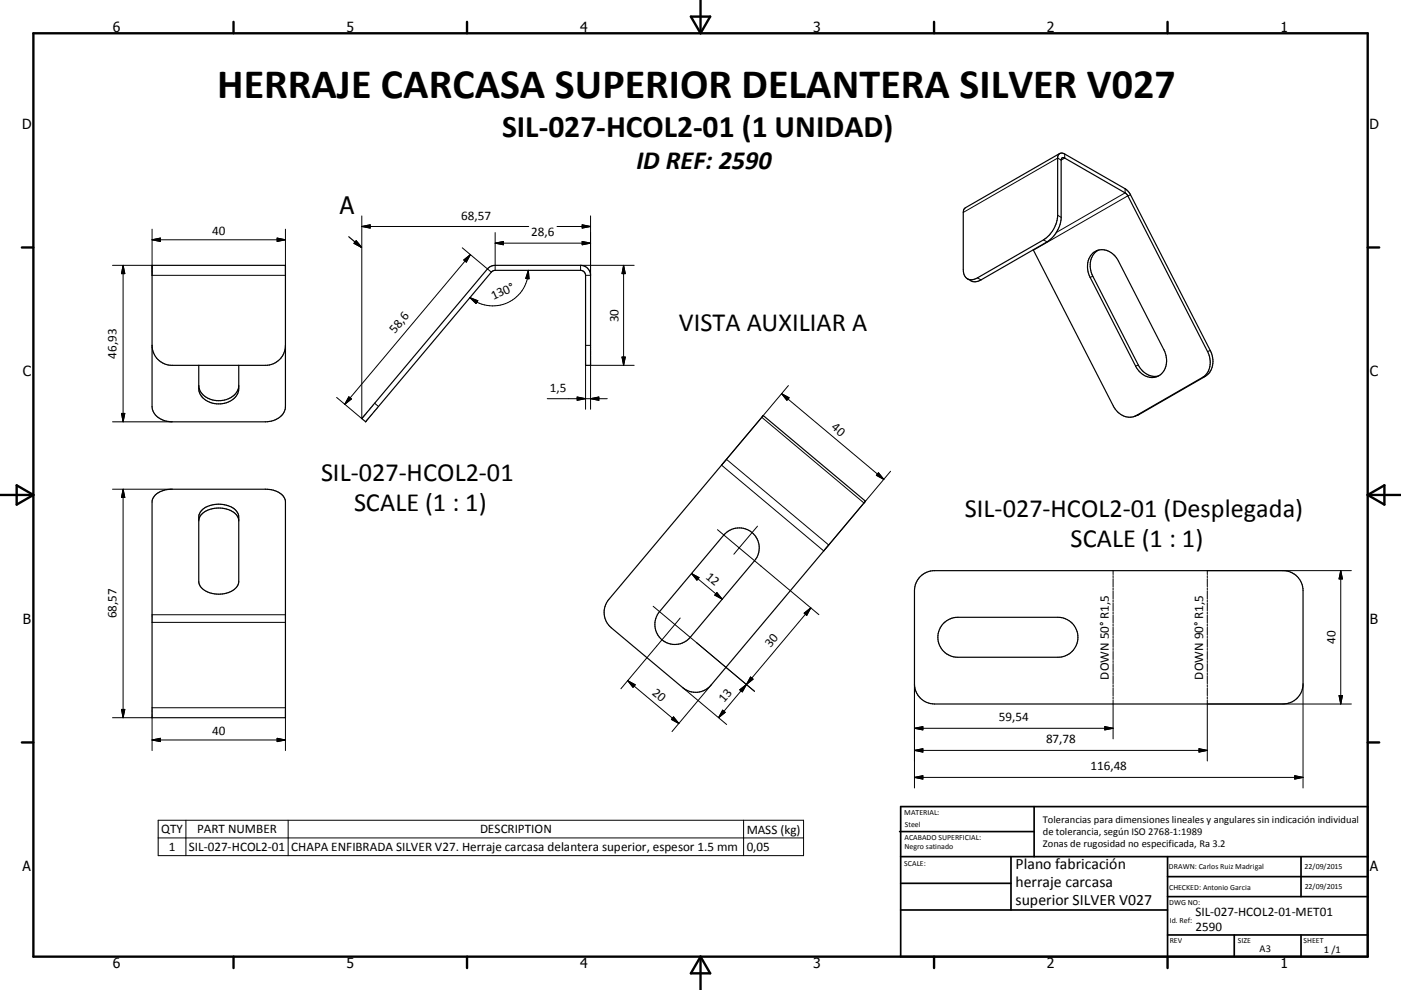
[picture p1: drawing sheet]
<svg xmlns="http://www.w3.org/2000/svg" width="420mm" height="297mm" viewBox="0 0 420 297" stroke-linecap="round" stroke-linejoin="round" font-family="sans-serif">
<g fill="none" stroke="#000" stroke-width=".36">
<path d="M317.7 46.1l-.6 1v17.5a9.4 9.4 0 0 1-4.2 7.4l-19.9 11.4a2.95 2.95 0 0 1-3 .2M317.7 46.1l-28.6 16.6-.3 1v17.2a3.1 3.1 0 0 0 1.2 2.7M317.7 46.1l.7-.2 .8 .3 18.1 10.4 1 .9 24.5 47.7a5.9 5.9 0 0 1-1.5 7.7l-19.8 11.4-1.3 .6M45.6 79.6h40v42.4a5.4 5.4 0 0 1-6 4.6h-28a5.4 5.4 0 0 1-6-4.6zM104.6 71l3.8 3.2M106.8 72.2l1.6 2-2.2-1.2zM309.8 74.9l24 46.9a5.2 5.2 0 0 0 6.9 2.8l19.8-11.4a5.8 5.8 0 0 0 1.5-7.7l-24-47-.7-.6-18.1-10.5a.65 .65 0 0 0-.7 0 .65 .65 0 0 0-.4 .6v17.7a9.6 9.6 0 0 1-4.2 6.9l-19.8 11.4a2.98 2.98 0 0 1-3 .3l-1.1-.7M327.6 76a5 5 0 0 1 7.7 2.3l13.7 26.7a5.6 5.6 0 0 1-2.4 8.1 5.5 5.5 0 0 1-6.1-3.3l-13.7-26.6a6.2 6.2 0 0 1 .8-7.2zM329.3 75a5.8 5.8 0 0 0-1.7 7.9l13.7 26.6a5.5 5.5 0 0 0 6 3.3M45.6 103.6a6 6 0 0 0 6 6h28a6 6 0 0 0 6-6M59.6 115.6a5.6 5.6 0 0 0 6.6 4.6 5.4 5.4 0 0 0 5.4-4.6M59.6 109.6v7a5.6 5.6 0 0 0 6.6 4.6 5.4 5.4 0 0 0 5.4-4.6v-7"/>
<path d="M108.5 125.6l1.1 1M108.5 125.6l38.2-45.4 1.8-.6h25.6a3 3 0 0 1 3 3v27h-1.5v-27a1.53 1.53 0 0 0-1.5-1.5h-25.6l-.8 .2-38.1 45.2M108.5 125.6h.1M109.6 126.5v.1M228.8 124.7l30.7 25.7-46.4 55.2a6 6 0 0 1-8.4 .7l-21.4-18a6 6 0 0 1-.8-8.4zM46.6 148.5a7.2 7.2 0 0 1 5-1.7h28a5.9 5.9 0 0 1 5.9 3.1l.1 65.4h-40v-64.7l.2-1.1zM59.6 156.3a4.8 4.8 0 0 1 4.8-3.8 6.5 6.5 0 0 1 7.1 3l.1 .8M60.6 153a8 8 0 0 1 10.3 .3l.6 1.1 .1 .7v19.3a4.8 4.8 0 0 1-4.8 3.8 6.5 6.5 0 0 1-7.1-3l-.1-20.1 .2-1.1zM217.4 160.1a6 6 0 0 1 8.3-.1 6 6 0 0 1 .5 8.2l-19.3 23a6 6 0 0 1-8.4 .8 6 6 0 0 1-.8-8.5zM275.9 173a6.1 6.1 0 0 1 4.3-1.8h104.5a6 6 0 0 1 6 6v28a6 6 0 0 1-6 6h-104.5a6 6 0 0 1-6-6v-28a6.1 6.1 0 0 1 1.7-4.2zM282.9 186.9a6.1 6.1 0 0 1 4.3-1.7h30a6 6 0 0 1 6 6 6 6 0 0 1-6 6h-30a6 6 0 0 1-5.6-3.7 6 6 0 0 1 1.3-6.6z"/>
</g>
<g fill="none" stroke="#000" stroke-width=".3">
<path d="M319.2 46.2v1.2l-1.1 .6-1-.6-28.3 16.3M337.3 56.6v1.3l-20.6 11.8M338.9 58.5l-29.1 16.6M33.7 79.6h11.9M36.9 79.6l.5 2.5h-1zM36.9 79.6v47M45.6 68.8v13.8h40v-13.8M45.6 71.9h40M45.6 71.9l2.5-.5v1zM83.1 71.4l2.5 .5-2.5 .5zM108.5 64.8v60.8l-7.6-6.4M108.5 68h50"/>
<path d="M108.5 68l2.5-.6v1zM138.6 74.3l8.7 7.3M139 78l2-1.6-1.2 2.2zM141 76.4l-37.6 44.9M148.5 69.8v11.3M148.5 73h28.6M148.5 73l2.4-.6v1zM167 68h10.1M174.5 72.4l2.6 .6-2.6 .4zM174.5 67.4l2.6 .6-2.6 .4zM177.1 64.8v17.8h-1.5M187 79.6v30"/>
<path d="M187 79.6l.5 2.5h-1zM190.1 79.6h-16v1.5M312.9 72l1 .6M317.1 64.6l1 .6M140.9 89.3l2.3 .9-.5 .9zM158.4 81.1a10.5 10.5 0 0 1-2.9 7.3 10.6 10.6 0 0 1-12.5 2.3l-2.1-1.4M158.4 81.1l.2 2.5-1-.1zM293 83.4l1.1 .6M327.6 82.9l-.8 .3M104.6 119.1l.8 .6-2 1.6zM164.1 119.6h18M173 119.1l2.6 .5-2.6 .5z"/>
<path d="M175.6 103.6h1.5M175.6 109.6v13.2M177.1 119.6l2.4-.5v1zM186.5 107.1h1l-.5 2.5zM190.1 109.6h-13v13.2M234.3 118.1l30.7 25.7M234.3 118.1l2.3 1.2-.7 .8zM236.4 115.7l-20.1 23.9 30.7 25.7 20-23.9M341.3 109.5l-.8 .3M361.3 112.9l-.8 .3M362.8 105.2l-.8 .3M33.7 126.6h17.9"/>
<path d="M36.4 124h1l-.5 2.6zM112.3 121l1.2 1M217.8 137.8l30.7 25.7M228.4 125.2l30.6 25.7M341.5 124.3l-.8 .3M33.7 146.8h17.9M36.9 146.8v68.5M36.9 146.8l.5 2.5h-1zM215.1 158.9l6.5 5.5M227.1 157.9l-5.5 6.5M263.4 141.8l1.6 2-2.3-1.2zM207.3 172.1l9.2 7.7"/>
<path d="M207.3 172.1l2.3 1.2-.7 .7zM214.9 177.8l1.6 2-2.2-1.3zM221.6 164.4l-1.6 1.9M221.6 164.4l23.9 20M333.7 171.2v1.2M333.7 172.7v.6M333.7 173.6v2.5M333.7 176.4v.5M333.7 177.2v2.5M333.7 180v.6M362 172.7v.6M362 173.6v2.5"/>
<path d="M362 176.4v.5M362 177.2v2.5M362 180v.6M402 171.2v40M402 171.2l.5 2.5h-1zM405.1 171.2h-43.1v1.2M45.6 184.4h40M45.6 186.7h40M195.8 181.9l6.5 5.5M202.3 187.4l-16.1 19.2M202.3 187.4l23.9 20M203.9 185.4l-1.6 2"/>
<path d="M241.1 184l2-1.6-1.2 2.2zM243.1 182.4l-19.3 22.9M333.7 180.9v2.4M333.7 183.6v.6M333.7 184.5v2.4M333.7 187.3v.6M333.7 188.2v2.4M333.7 190.9v.6M333.7 191.8v2.4M333.7 194.5v.6M333.7 195.4v2.5M333.7 198.2v.6"/>
<path d="M333.7 199.1v2.4M362 180.9v2.4M362 183.6v.6M362 184.5v2.4M362 187.3v.6M362 188.2v2.4M362 190.9v.6M362 191.8v2.4M362 194.5v.6M362 195.4v2.5M362 198.2v.6M362 199.1v2.4"/>
<path d="M33.7 215.3h11.9v9.9M36.4 212.8h1l-.5 2.5zM45.6 212.3h40M85.6 215.3v9.9M188.2 204.2l15.3 12.9M188.2 204.2l2.2 1.2-.6 .8zM201.9 215.1l1.6 2-2.2-1.3zM204.7 206.3l13.2 11.1M213.1 205.6l-11.6 13.9M216.7 213.1l.7 .6-2 1.6zM223.8 205.3l-8.4 10M225 203.1l.8 .7-4 3.1 .8 .7z"/>
<path d="M274.2 218.5h59.5M274.2 218.5l2.5-.5v1zM274.2 205.2v31.2M331.2 218l2.5 .5-2.5 .5zM333.7 201.8v.6M333.7 202.7v2.4M333.7 205.4v.7M333.7 206.4v2.4M333.7 209.1v.6M333.7 210v11.7M362 201.8v.6M362 202.7v2.4"/>
<path d="M362 205.4v.7M362 206.4v2.4M362 209.1v.6M362 210v18.3M362 211.2h43.1M390.7 205.2v31.2M401.5 208.7h1l-.5 2.5zM45.6 222l2.5-.5v1zM45.6 222h40M83.1 221.5l2.5 .5-2.5 .5zM274.2 225.1l2.5-.5v1zM274.2 233.2l2.5-.5v1z"/>
<path d="M274.2 225.1h87.8M274.2 233.2h116.5M359.5 224.6l2.5 .5-2.5 .5zM388.2 232.7l2.5 .5-2.5 .5zM47.4 246.1h193.5v10.6h-193.5zM47.4 251.4h193.5M55.7 246.1v10.6M86.4 246.1v10.6M222.9 246.1v10.6"/>
</g>
<g fill="none" stroke="#000" stroke-width=".71">
<path d="M10 10h400v277h-400zM70 6.6v3.4M140 6.6v3.4M207.1 5h5.8l-2.9 5zM210 0v10M280 6.6v3.4M350 6.6v3.4M6.6 74.2h3.4M410 74.2h3.5M0 148.5h10M5 145.6l5 2.9-5 2.9zM410 148.5h10.1"/>
<path d="M410 148.5l5.1-2.9v5.8zM6.6 222.7h3.4M410 222.7h3.5M70 287v3.4M140 287v3.4M210 287v10M210 287l2.9 5h-5.8zM280 287v3.4M350 287v3.4"/>
</g>
<g fill="none" stroke="#000" stroke-width=".51">
<path d="M269.7 249.5h40.3M270 242h140v45h-140zM270 257h140M303.1 257v16M310 242v15M350 257v30M390.1 257v12M270 265h33.1M270 273h80M350 269h60M350 263h60M350 280.5h60"/>
<path d="M370 280.5v6.5M390.1 280.5v6.5"/>
</g>
<path d="M106.8 72.2l1.6 2-2.2-1.2z" fill="#000" stroke="#000" stroke-width=".36"/>
<g fill="#000" stroke="#000" stroke-width=".3">
<path d="M45.6 71.9l2.5-.5v1zM83.1 71.4l2.5 .5-2.5 .5zM108.5 68l2.5-.6v1zM139 78l2-1.6-1.2 2.2zM148.5 73l2.4-.6v1zM174.5 72.4l2.6 .6-2.6 .4zM174.5 67.4l2.6 .6-2.6 .4zM36.9 79.6l.5 2.5h-1zM140.9 89.3l2.3 .9-.5 .9zM158.4 81.1l.2 2.5-1-.1zM187 79.6l.5 2.5h-1zM104.6 119.1l.8 .6-2 1.6z"/>
<path d="M177.1 119.6l2.4-.5v1zM186.5 107.1h1l-.5 2.5zM234.3 118.1l2.3 1.2-.7 .8zM36.4 124h1l-.5 2.6zM173 119.1l2.6 .5-2.6 .5zM36.9 146.8l.5 2.5h-1zM263.4 141.8l1.6 2-2.3-1.2zM207.3 172.1l2.3 1.2-.7 .7zM214.9 177.8l1.6 2-2.2-1.3zM402 171.2l.5 2.5h-1zM241.1 184l2-1.6-1.2 2.2zM36.4 212.8h1l-.5 2.5z"/>
<path d="M188.2 204.2l2.2 1.2-.6 .8zM201.9 215.1l1.6 2-2.2-1.3zM216.7 213.1l.7 .6-2 1.6zM221.8 206.9l2-1.6-1.2 2.3zM225 203.1l.8 .7-2 1.5zM274.2 218.5l2.5-.5v1zM331.2 218l2.5 .5-2.5 .5zM401.5 208.7h1l-.5 2.5zM45.6 222l2.5-.5v1zM83.1 221.5l2.5 .5-2.5 .5zM274.2 225.1l2.5-.5v1zM274.2 233.2l2.5-.5v1z"/>
<path d="M359.5 224.6l2.5 .5-2.5 .5zM388.2 232.7l2.5 .5-2.5 .5z"/>
</g>
<text font-size="12.6" x="65.1" y="29.5">HERRAJE CARCASA SUPERIOR DELANTERA SILVER V027</text>
<text font-size="9.4" x="150.5" y="41.2">SIL-027-HCOL2-01 (1 UNIDAD)</text>
<g font-size="7.9">
<text x="190.8" y="50.7">ID REF: 2590</text>
<text x="203.5" y="99.2">VISTA AUXILIAR A</text>
<text x="96.3" y="144.3">SIL-027-HCOL2-01</text>
<text x="106.2" y="153.2">SCALE (1 : 1)</text>
<text x="289.3" y="155">SIL-027-HCOL2-01 (Desplegada)</text>
<text x="321" y="164">SCALE (1 : 1)</text>
</g>
<text font-size="7.2" x="101.9" y="64.2">A</text>
<g font-size="4.7">
<text x="304.5" y="260.9">Plano fabricación</text>
<text x="304.5" y="266.2">herraje carcasa</text>
<text x="304.5" y="271.6">superior SILVER V027</text>
</g>
<g font-size="4.2">
<text x="33.9" y="9.6">6</text>
<text x="103.9" y="9.6">5</text>
<text x="173.9" y="9.6">4</text>
<text x="243.8" y="9.6">3</text>
<text x="313.9" y="9.6">2</text>
<text x="383.9" y="9.6">1</text>
<text x="6.7" y="38.7">D</text>
<text x="410.5" y="38.7">D</text>
<text x="6.9" y="112.9">C</text>
<text x="410.7" y="112.9">C</text>
<text x="6.9" y="187.1">B</text>
<text x="410.7" y="187.1">B</text>
<text x="6.8" y="261.4">A</text>
<text x="410.7" y="261.4">A</text>
<text x="33.9" y="290.4">6</text>
<text x="103.9" y="290.4">5</text>
<text x="173.9" y="290.4">4</text>
<text x="243.8" y="290.4">3</text>
<text x="313.9" y="290.4">2</text>
<text x="383.9" y="290.4">1</text>
</g>
<g font-size="3.9">
<text x="138.3" y="65.9">68,57</text>
<text x="63.6" y="70.4">40</text>
<text x="159.3" y="70.9">28,6</text>
<text x="147.9" y="90.1" transform="rotate(-25 147.9 90.1)">130°</text>
<text x="118.4" y="100.2" transform="rotate(-50 118.4 100.2)">58,6</text>
<text x="185.4" y="96.6" transform="rotate(-90 185.4 96.6)">30</text>
<text x="34.9" y="107.6" transform="rotate(-90 34.9 107.6)">46,93</text>
<text x="164.8" y="117.5">1,5</text>
<text x="249.1" y="128.5" transform="rotate(40 249.1 128.5)">40</text>
<text x="211.4" y="173.5" transform="rotate(40 211.4 173.5)">12</text>
<text x="34.9" y="185.5" transform="rotate(-90 34.9 185.5)">68,57</text>
<text x="231" y="194.4" transform="rotate(-50 231 194.4)">30</text>
<text x="400.4" y="193.2" transform="rotate(-90 400.4 193.2)">40</text>
<text x="332.4" y="203.9" transform="rotate(-90 332.4 203.9)">DOWN 50° R1,5</text>
<text x="360.7" y="203.9" transform="rotate(-90 360.7 203.9)">DOWN 90° R1,5</text>
<text x="195.3" y="208.1" transform="rotate(40 195.3 208.1)">20</text>
<text x="217.1" y="210.8" transform="rotate(-50 217.1 210.8)">13</text>
<text x="63.6" y="220.5">40</text>
<text x="299.5" y="216.4">59,54</text>
<text x="313.6" y="223">87,78</text>
<text x="326.9" y="231.1">116,48</text>
<text x="48.3" y="249.9">QTY</text>
<text x="59.1" y="249.9">PART NUMBER</text>
<text x="143.9" y="249.9">DESCRIPTION</text>
<text x="223.9" y="250.1">MASS (kg)</text>
<text x="50.6" y="255.3">1</text>
<text x="56.6" y="255.3">SIL-027-HCOL2-01</text>
<text x="87.3" y="255.4">CHAPA ENFIBRADA SILVER V27. Herraje carcasa delantera superior, espesor 1.5 mm</text>
<text x="223.9" y="255.3">0,05</text>
<text x="358.4" y="274.9">SIL-027-HCOL2-01-MET01</text>
<text x="358.4" y="279.4">2590</text>
</g>
<g font-size="3.1">
<text x="312.7" y="246.8">Tolerancias para dimensiones lineales y angulares sin indicación individual</text>
<text x="312.7" y="250.4">de tolerancia, según ISO 2768-1:1989</text>
<text x="312.7" y="254">Zonas de rugosidad no especificada, Ra 3.2</text>
<text x="377.6" y="285.6">A3</text>
<text x="396.9" y="285.9">1 /1</text>
</g>
<g font-size="2.4">
<text x="271.1" y="244.4">MATERIAL:</text>
<text x="271.2" y="252">ACABADO SUPERFICIAL:</text>
<text x="271.3" y="248">Steel</text>
<text x="271.2" y="254.7">Negro satinado</text>
<text x="271.1" y="259.7">SCALE:</text>
<text x="350.4" y="260.8">DRAWN: Carlos Ruiz Madrigal</text>
<text x="391.1" y="260.6">22/09/2015</text>
<text x="350.5" y="267">CHECKED: Antonio Garcia</text>
<text x="391.2" y="266.7">22/09/2015</text>
<text x="350.5" y="271.4">DWG NO:</text>
<text x="350.7" y="276.9">Id. Ref:</text>
<text x="350.7" y="282.8">REV</text>
<text x="371.1" y="282.9">SIZE</text>
<text x="390.8" y="283">SHEET</text>
</g>
</svg>
